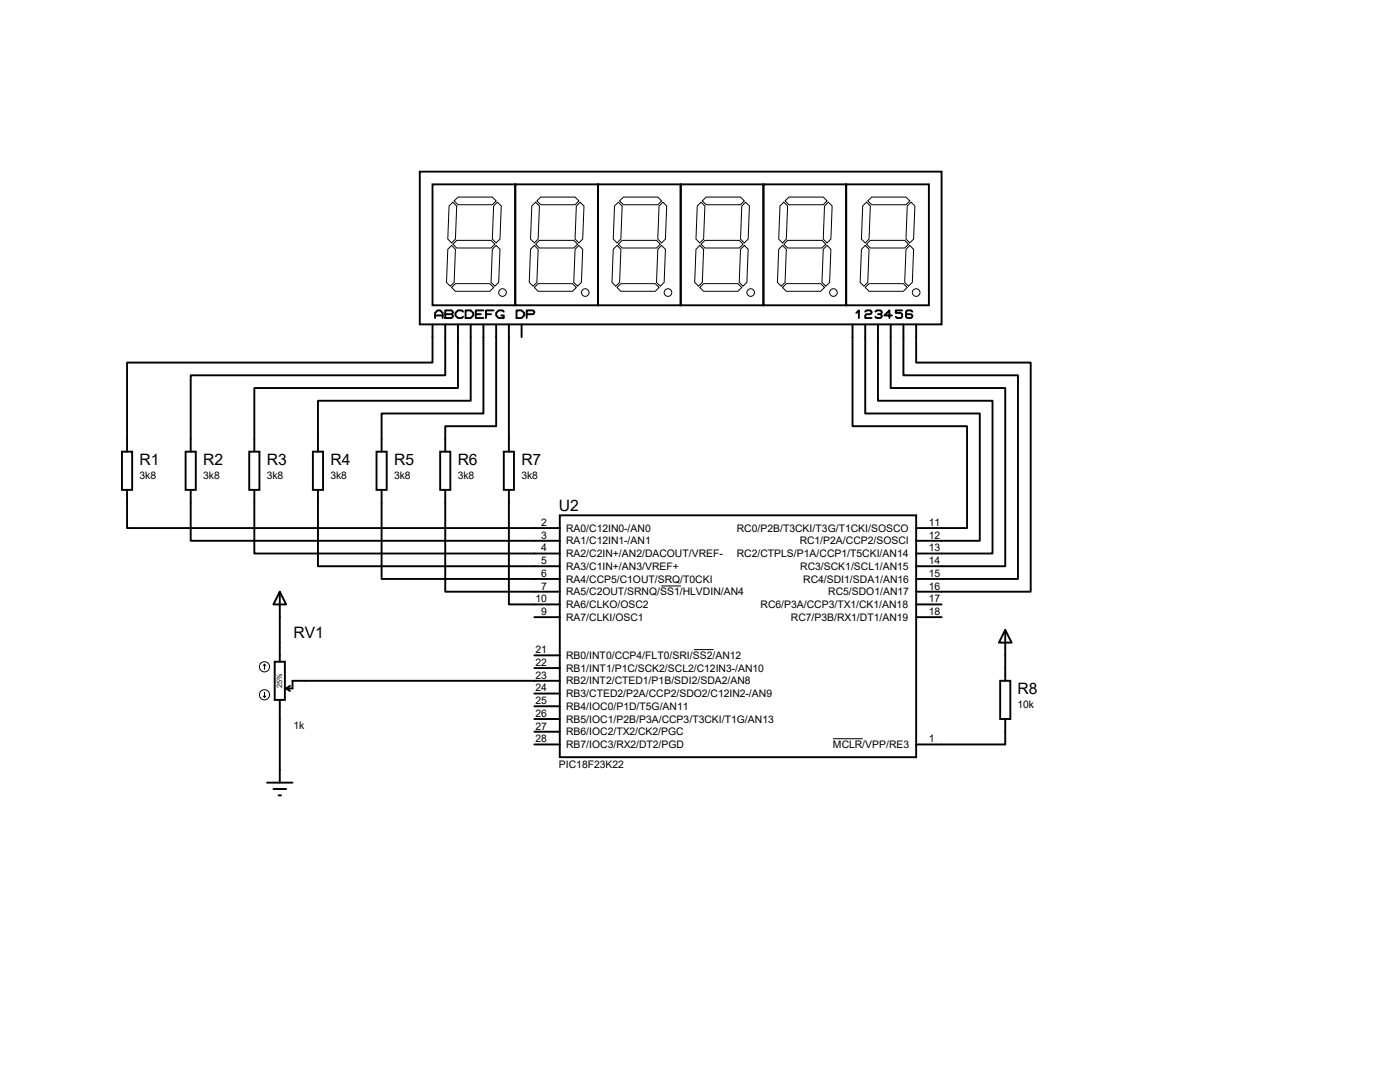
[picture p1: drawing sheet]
<svg xmlns="http://www.w3.org/2000/svg" width="279mm" height="216mm" viewBox="0 0 279 216" stroke-linecap="round" stroke-linejoin="round" font-family="sans-serif">
<g fill="none" stroke="#000" stroke-width=".38">
<path d="M83.8 34.2h104.1v30.5h-104.1zM86.3 36.8h16.5v24.1h-16.5zM102.8 36.8h16.5v24.1h-16.5zM119.3 36.8h16.5v24.1h-16.5zM135.8 36.8h16.6v24.1h-16.6zM152.4 36.8h16.5v24.1h-16.5zM168.9 36.8h16.5v24.1h-16.5zM86.3 64.7v7.6h-60.9v17.8M86.8 63.5v-1.1l.5-.5h.5l.5 .5v1.1M86.8 62.9h1.5M88.9 64.7v10.2h-50.8v15.2M88.9 61.9h1.2l.3 .3v.2l-.3 .3 .3 .2v.3l-.3 .3h-1.2z"/>
<path d="M88.9 62.7h1.2M91.4 64.7v12.7h-40.6v12.7M92.4 62.2l-.2-.3h-.8l-.5 .5v.5l.5 .6h.8l.2-.3M92.9 61.9h1l.5 .5v.5l-.5 .6h-1zM93.9 64.7v15.3h-30.4v10.1M95 62.7h1M96.5 64.7v17.8h-20.3v7.6M96.5 61.9h-1.5v1.6h1.5M97 62.7h1M98.5 61.9h-1.5v1.6M99 64.7v20.3h-10.1v5.1M100.5 62.2l-.2-.3h-.8l-.5 .5v.5l.5 .6h1v-.6h-.5"/>
<path d="M101.6 64.7v25.4M103.1 61.9h1l.5 .5v.5l-.5 .6h-1zM104.1 64.7v2.6M105.1 62.7h1.3l.2-.3v-.2l-.2-.3h-1.3v1.6M170.1 64.7v20.3h22.9v20.4h-10.2M170.9 62.4l.5-.5v1.6M172.7 64.7v17.8h22.8v25.4h-12.7M172.7 62.2l.2-.3h.8l.2 .3v.2l-.2 .3h-.8l-.2 .2v.6h1.2M174.7 62.2l.3-.3h.7l.3 .3v.2l-.3 .3 .3 .2v.3l-.3 .3h-.7l-.3-.3M175.2 64.7v15.3h22.9v30.4h-15.3M175.2 62.7h.5M177.8 64.7v12.7h22.8v35.6h-17.8"/>
<path d="M178 62.9h-1.5l1-1v1.6M180 61.9h-1.2v.5h1l.2 .3v.5l-.2 .3h-.8l-.2-.3M180.3 64.7v10.2h22.9v40.6h-20.4M182.1 62.2l-.3-.3h-.7l-.3 .3v1l.3 .3h.7l.3-.3v-.3l-.3-.2h-1M182.8 64.7v7.6h22.9v45.8h-22.9M24.3 90.1h2.1v7.6h-2.1zM25.4 97.7v7.7h86.3M37 90.1h2.1v7.6h-2.1zM38.1 97.7v10.2h73.6M49.7 90.1h2.1v7.6h-2.1zM50.8 97.7v12.7h60.9M62.4 90.1h2.1v7.6h-2.1z"/>
<path d="M63.5 97.7v15.3h48.2M75.1 90.1h2.1v7.6h-2.1zM76.2 97.7v17.8h35.5M87.8 90.1h2.1v7.6h-2.1zM88.9 97.7v20.4h22.8M100.5 90.1h2.1v7.6h-2.1zM101.6 97.7v22.9h10.1M55.8 118.1l1.3 2.5h-2.5zM55.8 118.1v13.9M111.7 102.8h71.1v48.3h-71.1zM54.8 132h2.1v7.7h-2.1zM55.8 139.7v16.5"/>
<path d="M57.1 137.4l.8 .5M57.9 136.9l-.8 .5M106.6 123.1h5.1M106.6 130.8h5.1M106.6 133.3h5.1M106.6 138.4h5.1M111.7 135.8h-53.3v1.6h-1.3M182.8 120.6h5.1M182.8 123.1h5.1M199.6 135.8h2v7.7h-2zM200.6 125.7l1.3 2.5h-2.6zM200.6 125.7v10.1"/>
<path d="M53.3 156.2h5.1M54.6 157.4h2.5M55.6 158.7h.5M106.6 140.9h5.1M106.6 143.5h5.1M106.6 146h5.1M106.6 148.5h5.1M200.6 143.5v5h-17.8"/>
</g>
<g fill="none" stroke="#000" stroke-width=".2">
<path d="M91.4 39.3h6.9l.7 .8-.7 .8h-6.9l-.8-.8zM107.9 39.3h6.9l.7 .8-.7 .8h-6.9l-.8-.8zM157.4 39.3h6.9l.8 .8-.8 .8h-6.9l-.7-.8zM173.9 39.3h6.9l.8 .8-.8 .8h-6.9l-.7-.8zM89.4 49.7l.7-.7 .8 .7-.3 6.6-.7 .8-.8-.8zM89.6 41.1l.8-.8 .7 .8-.2 6.6-.8 .8-.7-.8zM90.1 57.4l.8-.8h6.8l.8 .8-.8 .7h-6.8zM90.4 48.7l.7-.7h6.9l.8 .7-.8 .8h-6.9zM98.3 49.7l.7-.7 .8 .7-.3 6.6-.7 .8-.8-.8zM98.5 41.1l.8-.8 .7 .8-.2 6.6-.8 .8-.7-.8zM105.9 49.7l.7-.7 .8 .7-.3 6.6-.7 .8-.8-.8zM106.1 41.1l.8-.8 .8 .8-.3 6.6-.8 .8-.7-.8z"/>
<path d="M106.6 57.4l.8-.8h6.9l.7 .8-.7 .7h-6.9zM106.9 48.7l.8-.7h6.8l.8 .7-.8 .8h-6.8zM114.8 49.7l.7-.7 .8 .7-.3 6.6-.7 .8-.8-.8zM115 41.1l.8-.8 .7 .8-.2 6.6-.8 .8-.7-.8zM122.4 49.7l.7-.7 .8 .7-.2 6.6-.8 .8-.8-.8zM122.6 41.1l.8-.8 .8 .8-.3 6.6-.8 .8-.7-.8zM123.1 57.4l.8-.8h6.9l.7 .8-.7 .7h-6.9zM123.4 48.7l.8-.7h6.8l.8 .7-.8 .8h-6.8zM123.7 40.1l.7-.8h6.9l.7 .8-.7 .8h-6.9zM131.3 49.7l.7-.7 .8 .7-.3 6.6-.7 .8-.8-.8zM131.5 41.1l.8-.8 .8 .8-.3 6.6-.8 .8-.7-.8zM138.9 49.7l.8-.7 .7 .7-.2 6.6-.8 .8-.8-.8z"/>
<path d="M139.1 41.1l.8-.8 .8 .8-.3 6.6-.7 .8-.8-.8zM139.9 48.7l.8-.7h6.8l.8 .7-.8 .8h-6.8zM140.2 40.1l.7-.8h6.9l.7 .8-.7 .8h-6.9zM140.4 56.6h6.9l.7 .8-.7 .7h-6.9l-.7-.7zM147.8 49.7l.7-.7 .8 .7-.2 6.6-.8 .8-.8-.8zM148 41.1l.8-.8 .8 .8-.3 6.6-.8 .8-.7-.8zM155.4 49.7l.8-.7 .7 .7-.2 6.6-.8 .8-.7-.8zM155.7 41.1l.7-.8 .8 .8-.3 6.6-.7 .8-.8-.8zM156.2 57.4l.7-.8h6.9l.7 .8-.7 .7h-6.9zM156.4 48.7l.8-.7h6.8l.8 .7-.8 .8h-6.8zM164.3 49.7l.8-.7 .7 .7-.2 6.6-.8 .8-.8-.8zM164.5 41.1l.8-.8 .8 .8-.3 6.6-.7 .8-.8-.8z"/>
<path d="M171.9 49.7l.8-.7 .7 .7-.2 6.6-.8 .8-.7-.8zM172.2 41.1l.7-.8 .8 .8-.3 6.6-.7 .8-.8-.8zM172.7 57.4l.7-.8h6.9l.8 .8-.8 .7h-6.9zM172.9 48.7l.8-.7h6.9l.7 .7-.7 .8h-6.9zM180.8 49.7l.8-.7 .7 .7-.2 6.6-.8 .8-.7-.8zM181.1 41.1l.7-.8 .8 .8-.3 6.6-.7 .8-.8-.8zM132 116.9h3.9M52.5 138.9l.3 .2M52.8 132.5l-.3 .3M52.8 132.5l.2 .3M52.8 132.5v1.1M52.8 138.1v1"/>
<path d="M53 138.9l-.2 .2M138.5 129.6h3.9M166.2 147.4h6"/>
<circle cx="100.3" cy="58.4" r=".76"/>
<circle cx="116.8" cy="58.4" r=".76"/>
<circle cx="133.3" cy="58.4" r=".76"/>
<circle cx="149.8" cy="58.4" r=".76"/>
<circle cx="166.3" cy="58.4" r=".76"/>
<circle cx="182.8" cy="58.4" r=".76"/>
<circle cx="52.8" cy="133.1" r="1.02"/>
<circle cx="52.8" cy="138.6" r="1.02"/>
</g>
<g font-size="3.1">
<text x="27.9" y="92.8">R1</text>
<text x="40.6" y="92.8">R2</text>
<text x="53.3" y="92.8">R3</text>
<text x="66" y="92.8">R4</text>
<text x="78.7" y="92.8">R5</text>
<text x="91.4" y="92.8">R6</text>
<text x="104.1" y="92.8">R7</text>
<text x="111.5" y="102">U2</text>
<text x="58.6" y="127.3">RV1</text>
<text x="203.1" y="138.5">R8</text>
</g>
<g font-size="2.1">
<text x="27.9" y="95.7">3k8</text>
<text x="40.6" y="95.7">3k8</text>
<text x="53.3" y="95.7">3k8</text>
<text x="66" y="95.7">3k8</text>
<text x="78.7" y="95.7">3k8</text>
<text x="91.4" y="95.7">3k8</text>
<text x="104.1" y="95.7">3k8</text>
<text x="108" y="104.9">2</text>
<text x="108" y="107.5">3</text>
<text x="113" y="106.1">RA0/C12IN0-/AN0</text>
<text x="147.1" y="106.1">RC0/P2B/T3CKI/T3G/T1CKI/SOSCO</text>
<text x="185.4" y="104.9">11</text>
<text x="185.4" y="107.5">12</text>
<text x="108" y="112.6">5</text>
<text x="108" y="110">4</text>
<text x="113" y="108.6">RA1/C12IN1-/AN1</text>
<text x="113" y="113.7">RA3/C1IN+/AN3/VREF+</text>
<text x="113" y="111.2">RA2/C2IN+/AN2/DACOUT/VREF-</text>
<text x="147.1" y="111.2">RC2/CTPLS/P1A/CCP1/T5CKI/AN14</text>
<text x="159.6" y="108.6">RC1/P2A/CCP2/SOSCI</text>
<text x="159.7" y="113.7">RC3/SCK1/SCL1/AN15</text>
<text x="185.4" y="112.6">14</text>
<text x="185.4" y="110">13</text>
<text x="108" y="115.1">6</text>
<text x="108" y="117.6">7</text>
<text x="113" y="116.2">RA4/CCP5/C1OUT/SRQ/T0CKI</text>
<text x="113" y="118.8">RA5/C2OUT/SRNQ/SS1/HLVDIN/AN4</text>
<text x="160.3" y="116.2">RC4/SDI1/SDA1/AN16</text>
<text x="165.3" y="118.8">RC5/SDO1/AN17</text>
<text x="185.4" y="115.1">15</text>
<text x="185.4" y="117.6">16</text>
<text x="106.8" y="120.2">10</text>
<text x="108" y="122.7">9</text>
<text x="113" y="121.3">RA6/CLKO/OSC2</text>
<text x="113" y="123.9">RA7/CLKI/OSC1</text>
<text x="151.8" y="121.3">RC6/P3A/CCP3/TX1/CK1/AN18</text>
<text x="157.9" y="123.9">RC7/P3B/RX1/DT1/AN19</text>
<text x="185.4" y="120.2">17</text>
<text x="185.4" y="122.7">18</text>
<text x="106.8" y="130.3">21</text>
<text x="113" y="131.5">RB0/INT0/CCP4/FLT0/SRI/SS2/AN12</text>
<text x="106.8" y="132.9">22</text>
<text x="106.8" y="135.4">23</text>
<text x="106.8" y="138">24</text>
<text x="113" y="134">RB1/INT1/P1C/SCK2/SCL2/C12IN3-/AN10</text>
<text x="113" y="136.6">RB2/INT2/CTED1/P1B/SDI2/SDA2/AN8</text>
<text x="106.8" y="140.5">25</text>
<text x="106.8" y="143">26</text>
<text x="113" y="141.6">RB4/IOC0/P1D/T5G/AN11</text>
<text x="113" y="139.1">RB3/CTED2/P2A/CCP2/SDO2/C12IN2-/AN9</text>
<text x="203.1" y="141.4">10k</text>
<text x="58.6" y="145.5">1k</text>
<text x="106.8" y="145.6">27</text>
<text x="106.8" y="148.1">28</text>
<text x="113" y="144.2">RB5/IOC1/P2B/P3A/CCP3/T3CKI/T1G/AN13</text>
<text x="113" y="146.7">RB6/IOC2/TX2/CK2/PGC</text>
<text x="113" y="149.3">RB7/IOC3/RX2/DT2/PGD</text>
<text x="166.2" y="149.3">MCLR/VPP/RE3</text>
<text x="185.4" y="148.1">1</text>
<text x="111.5" y="153.2">PIC18F23K22</text>
</g>
<text font-size="1.5" x="56.3" y="137.3" transform="rotate(-90 56.3 137.3)">25%</text>
</svg>
